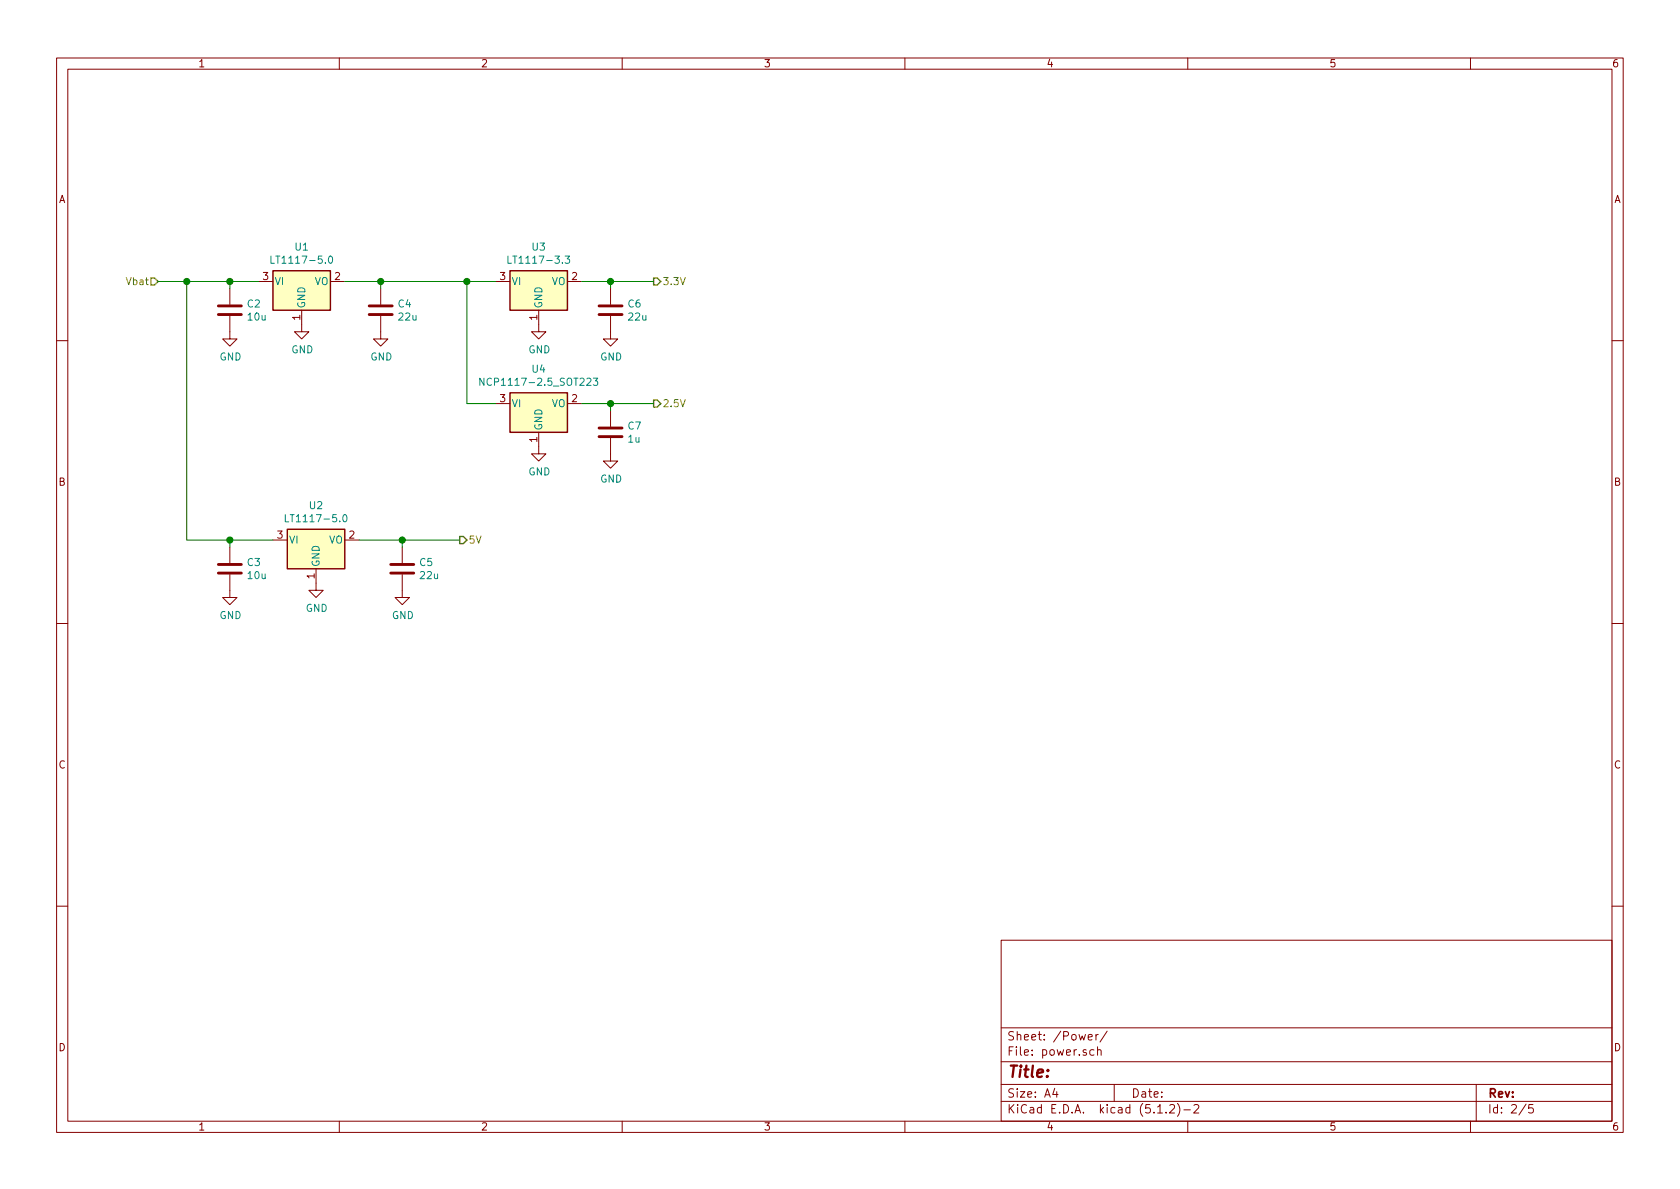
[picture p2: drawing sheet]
EESchema Schematic File Version 4
LIBS:WBS-cache
EELAYER 29 0
EELAYER END
$Descr A4 11693 8268
encoding utf-8
Sheet 2 5
Title ""
Date ""
Rev ""
Comp ""
Comment1 ""
Comment2 ""
Comment3 ""
Comment4 ""
$EndDescr
$Comp
L Regulator_Linear:LT1117-5.0 U1
U 1 1
P 5050 2800
F 0 "U1" H 5050 3042 50  0000 C CNN
F 1 "LT1117-5.0" H 5050 2951 50  0000 C CNN
F 2 "Package_TO_SOT_SMD:SOT-223" H 5050 2800 50  0001 C CNN
F 3 "https://www.analog.com/media/en/technical-documentation/data-sheets/1117fd.pdf" H 5050 2800 50  0001 C CNN
F 4 "584-LT1117CST-5#PBF" H 5050 2800 50  0001 C CNN "Mouser"
	1    5050 2800
	1    0    0    -1  
$EndComp
$Comp
L Regulator_Linear:LT1117-5.0 U2
U 1 1
P 5150 4600
F 0 "U2" H 5150 4842 50  0000 C CNN
F 1 "LT1117-5.0" H 5150 4751 50  0000 C CNN
F 2 "Package_TO_SOT_SMD:SOT-223" H 5150 4600 50  0001 C CNN
F 3 "https://www.analog.com/media/en/technical-documentation/data-sheets/1117fd.pdf" H 5150 4600 50  0001 C CNN
F 4 "584-LT1117CST-5#PBF" H 5150 4600 50  0001 C CNN "Mouser"
	1    5150 4600
	1    0    0    -1  
$EndComp
$Comp
L Regulator_Linear:LT1117-3.3 U3
U 1 1
P 6700 2800
F 0 "U3" H 6700 3042 50  0000 C CNN
F 1 "LT1117-3.3" H 6700 2951 50  0000 C CNN
F 2 "Package_TO_SOT_SMD:SOT-223" H 6700 2800 50  0001 C CNN
F 3 "https://www.analog.com/media/en/technical-documentation/data-sheets/1117fd.pdf" H 6700 2800 50  0001 C CNN
F 4 "584-LT1117IST-3.3PBF" H 6700 2800 50  0001 C CNN "Mouser"
	1    6700 2800
	1    0    0    -1  
$EndComp
$Comp
L Regulator_Linear:NCP1117-2.5_SOT223 U4
U 1 1
P 6700 3650
F 0 "U4" H 6700 3892 50  0000 C CNN
F 1 "NCP1117-2.5_SOT223" H 6700 3801 50  0000 C CNN
F 2 "Package_TO_SOT_SMD:SOT-223-3_TabPin2" H 6700 3850 50  0001 C CNN
F 3 "http://www.onsemi.com/pub_link/Collateral/NCP1117-D.PDF" H 6800 3400 50  0001 C CNN
F 4 "863-NCP1117ST25T3G" H 6700 3650 50  0001 C CNN "Mouser"
	1    6700 3650
	1    0    0    -1  
$EndComp
Text HLabel 4050 2800 0    50   Input ~ 0
Vbat
$Comp
L Device:C C2
U 1 1
P 4550 3000
F 0 "C2" H 4665 3046 50  0000 L CNN
F 1 "10u" H 4665 2955 50  0000 L CNN
F 2 "Capacitor_SMD:C_0805_2012Metric_Pad1.15x1.40mm_HandSolder" H 4588 2850 50  0001 C CNN
F 3 "~" H 4550 3000 50  0001 C CNN
F 4 "81-GCM21BM8EE106KE8L" H 4550 3000 50  0001 C CNN "Mouser"
	1    4550 3000
	1    0    0    -1  
$EndComp
$Comp
L Device:C C4
U 1 1
P 5600 3000
F 0 "C4" H 5715 3046 50  0000 L CNN
F 1 "22u" H 5715 2955 50  0000 L CNN
F 2 "Capacitor_SMD:C_0805_2012Metric_Pad1.15x1.40mm_HandSolder" H 5638 2850 50  0001 C CNN
F 3 "~" H 5600 3000 50  0001 C CNN
F 4 "81-GRM219R61C226ME1K" H 5600 3000 50  0001 C CNN "Mouser"
	1    5600 3000
	1    0    0    -1  
$EndComp
$Comp
L Device:C C5
U 1 1
P 5750 4800
F 0 "C5" H 5865 4846 50  0000 L CNN
F 1 "22u" H 5865 4755 50  0000 L CNN
F 2 "Capacitor_SMD:C_0805_2012Metric_Pad1.15x1.40mm_HandSolder" H 5788 4650 50  0001 C CNN
F 3 "~" H 5750 4800 50  0001 C CNN
F 4 "81-GRM219R61C226ME1K" H 5750 4800 50  0001 C CNN "Mouser"
	1    5750 4800
	1    0    0    -1  
$EndComp
$Comp
L Device:C C7
U 1 1
P 7200 3850
F 0 "C7" H 7315 3896 50  0000 L CNN
F 1 "1u" H 7315 3805 50  0000 L CNN
F 2 "Capacitor_SMD:C_0805_2012Metric_Pad1.15x1.40mm_HandSolder" H 7238 3700 50  0001 C CNN
F 3 "~" H 7200 3850 50  0001 C CNN
F 4 "81-GCG21BR71A106KE1K" H 7200 3850 50  0001 C CNN "Mouser"
	1    7200 3850
	1    0    0    -1  
$EndComp
$Comp
L power:GND #PWR05
U 1 1
P 4550 3150
F 0 "#PWR05" H 4550 2900 50  0001 C CNN
F 1 "GND" H 4555 2977 50  0000 C CNN
F 2 "" H 4550 3150 50  0001 C CNN
F 3 "" H 4550 3150 50  0001 C CNN
	1    4550 3150
	1    0    0    -1  
$EndComp
Wire Wire Line
	4050 2800 4250 2800
Wire Wire Line
	4550 2850 4550 2800
Connection ~ 4550 2800
Wire Wire Line
	4550 2800 4750 2800
Wire Wire Line
	4850 4600 4550 4600
Wire Wire Line
	4250 4600 4250 2800
Connection ~ 4250 2800
Wire Wire Line
	4250 2800 4550 2800
Wire Wire Line
	4550 4650 4550 4600
Connection ~ 4550 4600
Wire Wire Line
	4550 4600 4250 4600
$Comp
L power:GND #PWR06
U 1 1
P 4550 4950
F 0 "#PWR06" H 4550 4700 50  0001 C CNN
F 1 "GND" H 4555 4777 50  0000 C CNN
F 2 "" H 4550 4950 50  0001 C CNN
F 3 "" H 4550 4950 50  0001 C CNN
	1    4550 4950
	1    0    0    -1  
$EndComp
$Comp
L power:GND #PWR09
U 1 1
P 5600 3150
F 0 "#PWR09" H 5600 2900 50  0001 C CNN
F 1 "GND" H 5605 2977 50  0000 C CNN
F 2 "" H 5600 3150 50  0001 C CNN
F 3 "" H 5600 3150 50  0001 C CNN
	1    5600 3150
	1    0    0    -1  
$EndComp
$Comp
L power:GND #PWR010
U 1 1
P 5750 4950
F 0 "#PWR010" H 5750 4700 50  0001 C CNN
F 1 "GND" H 5755 4777 50  0000 C CNN
F 2 "" H 5750 4950 50  0001 C CNN
F 3 "" H 5750 4950 50  0001 C CNN
	1    5750 4950
	1    0    0    -1  
$EndComp
Wire Wire Line
	5450 4600 5750 4600
Wire Wire Line
	5750 4600 5750 4650
Wire Wire Line
	7000 2800 7200 2800
Wire Wire Line
	7200 2800 7200 2850
Wire Wire Line
	6400 2800 6200 2800
Wire Wire Line
	5600 2850 5600 2800
Connection ~ 5600 2800
Wire Wire Line
	5600 2800 5350 2800
Wire Wire Line
	6400 3650 6200 3650
Wire Wire Line
	6200 3650 6200 2800
Connection ~ 6200 2800
Wire Wire Line
	6200 2800 5600 2800
Wire Wire Line
	7000 3650 7200 3650
Wire Wire Line
	7200 3650 7200 3700
$Comp
L power:GND #PWR011
U 1 1
P 6700 3100
F 0 "#PWR011" H 6700 2850 50  0001 C CNN
F 1 "GND" H 6705 2927 50  0000 C CNN
F 2 "" H 6700 3100 50  0001 C CNN
F 3 "" H 6700 3100 50  0001 C CNN
	1    6700 3100
	1    0    0    -1  
$EndComp
$Comp
L power:GND #PWR012
U 1 1
P 6700 3950
F 0 "#PWR012" H 6700 3700 50  0001 C CNN
F 1 "GND" H 6705 3777 50  0000 C CNN
F 2 "" H 6700 3950 50  0001 C CNN
F 3 "" H 6700 3950 50  0001 C CNN
	1    6700 3950
	1    0    0    -1  
$EndComp
$Comp
L power:GND #PWR014
U 1 1
P 7200 4000
F 0 "#PWR014" H 7200 3750 50  0001 C CNN
F 1 "GND" H 7205 3827 50  0000 C CNN
F 2 "" H 7200 4000 50  0001 C CNN
F 3 "" H 7200 4000 50  0001 C CNN
	1    7200 4000
	1    0    0    -1  
$EndComp
$Comp
L power:GND #PWR013
U 1 1
P 7200 3150
F 0 "#PWR013" H 7200 2900 50  0001 C CNN
F 1 "GND" H 7205 2977 50  0000 C CNN
F 2 "" H 7200 3150 50  0001 C CNN
F 3 "" H 7200 3150 50  0001 C CNN
	1    7200 3150
	1    0    0    -1  
$EndComp
$Comp
L power:GND #PWR07
U 1 1
P 5050 3100
F 0 "#PWR07" H 5050 2850 50  0001 C CNN
F 1 "GND" H 5055 2927 50  0000 C CNN
F 2 "" H 5050 3100 50  0001 C CNN
F 3 "" H 5050 3100 50  0001 C CNN
	1    5050 3100
	1    0    0    -1  
$EndComp
$Comp
L power:GND #PWR08
U 1 1
P 5150 4900
F 0 "#PWR08" H 5150 4650 50  0001 C CNN
F 1 "GND" H 5155 4727 50  0000 C CNN
F 2 "" H 5150 4900 50  0001 C CNN
F 3 "" H 5150 4900 50  0001 C CNN
	1    5150 4900
	1    0    0    -1  
$EndComp
Text HLabel 6150 4600 2    50   Output ~ 0
5V
Text HLabel 7500 3650 2    50   Output ~ 0
2.5V
Text HLabel 7500 2800 2    50   Output ~ 0
3.3V
Wire Wire Line
	7200 2800 7500 2800
Connection ~ 7200 2800
Wire Wire Line
	7500 3650 7200 3650
Connection ~ 7200 3650
Wire Wire Line
	5750 4600 6150 4600
Connection ~ 5750 4600
$Comp
L Device:C C6
U 1 1
P 7200 3000
F 0 "C6" H 7315 3046 50  0000 L CNN
F 1 "22u" H 7315 2955 50  0000 L CNN
F 2 "Capacitor_SMD:C_0805_2012Metric_Pad1.15x1.40mm_HandSolder" H 7238 2850 50  0001 C CNN
F 3 "~" H 7200 3000 50  0001 C CNN
F 4 "81-GRM219R61C226ME1K" H 7200 3000 50  0001 C CNN "Mouser"
	1    7200 3000
	1    0    0    -1  
$EndComp
$Comp
L Device:C C3
U 1 1
P 4550 4800
F 0 "C3" H 4665 4846 50  0000 L CNN
F 1 "10u" H 4665 4755 50  0000 L CNN
F 2 "Capacitor_SMD:C_0805_2012Metric_Pad1.15x1.40mm_HandSolder" H 4588 4650 50  0001 C CNN
F 3 "~" H 4550 4800 50  0001 C CNN
F 4 "81-GCM21BM8EE106KE8L" H 4550 4800 50  0001 C CNN "Mouser"
	1    4550 4800
	1    0    0    -1  
$EndComp
$EndSCHEMATC
